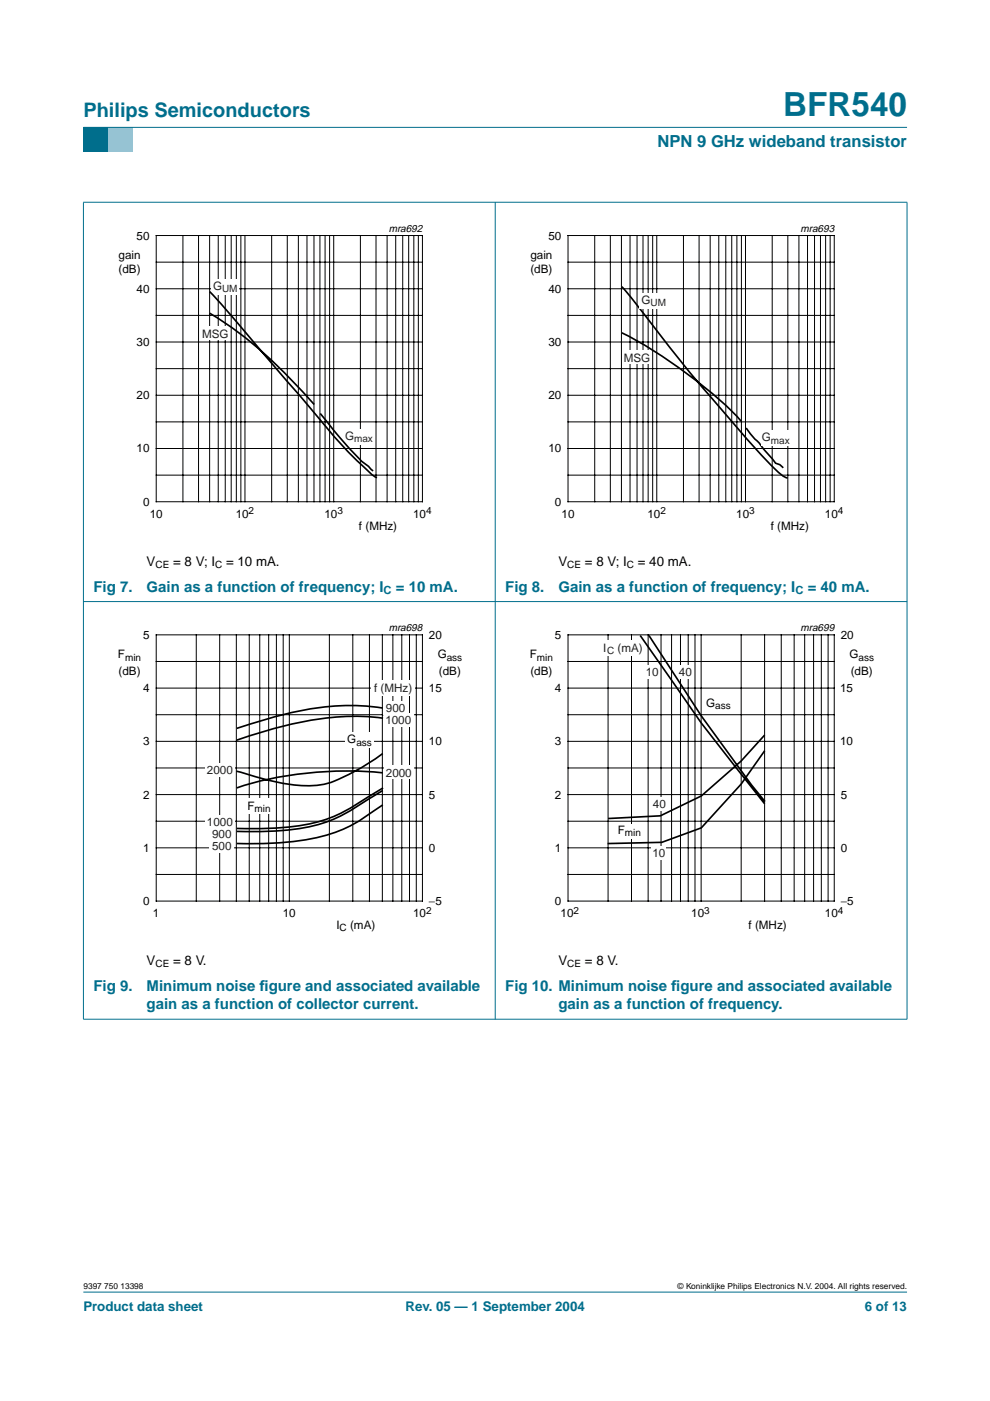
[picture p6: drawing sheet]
<svg xmlns="http://www.w3.org/2000/svg" width="210mm" height="297mm" viewBox="0 0 210 297" stroke-linecap="round" stroke-linejoin="round" font-family="sans-serif">
<path d="M17.7 273.9h174.6z" fill="#006e8c" stroke="#006e8c" stroke-width=".21"/>
<path d="M17.7 27h5.3v5.3h-5.3z" fill-rule="evenodd" fill="#006e8c"/>
<path d="M23 27h5.3v5.3h-5.3z" fill-rule="evenodd" fill="#96c4d6"/>
<g fill="#006e8c" stroke="#006e8c" stroke-width=".21">
<path d="M17.7 27h174.6z"/>
<path d="M17.7 42.9v173.2z"/>
<path d="M105 42.8v173.3z"/>
<path d="M192.3 42.9v173.2z"/>
<path d="M17.6 42.9h174.8z"/>
<path d="M17.6 127.5h174.8z"/>
<path d="M17.6 216.1h174.8z"/>
</g>
<path d="M20.4 47.1h81.9v66.3h-81.9z" fill="none" stroke="#fff" stroke-width=".21"/>
<g fill="none" stroke="#000" stroke-width=".21">
<path d="M33.1 49.9h56.5v56.5h-56.5zM33.1 55.6h56.5M38.8 49.9v56.5M42.1 49.9v56.5M44.4 49.9v56.5M46.3 49.9v56.5M47.8 49.9v56.5M49 49.9v56.5M50.1 49.9v56.5M51.1 49.9v56.5M51.9 49.9v56.5M57.6 49.9v56.5"/>
<path d="M60.9 49.9v56.5M63.3 49.9v56.5M65.1 49.9v56.5M66.6 49.9v56.5M67.8 49.9v56.5M68.9 49.9v56.5M69.9 49.9v56.5M70.8 49.9v56.5M76.4 49.9v56.5M79.7 49.9v56.5M82.1 49.9v56.5M83.9 49.9v56.5"/>
<path d="M85.4 49.9v56.5M86.6 49.9v56.5M87.7 49.9v56.5M88.7 49.9v56.5M33.1 66.9h56.5M33.1 78.2h56.5M33.1 61.2h56.5M33.1 72.5h56.5M33.1 89.4h56.5M33.1 83.8h56.5M33.1 95.1h56.5M33.1 100.7h56.5"/>
</g>
<g fill="#fff">
<path d="M44.7 59.1h6v3.3h-6z"/>
<path d="M73.1 91h5.9v3.2h-5.9z"/>
<path d="M42.6 69.2h5.9v2.8h-5.9z"/>
</g>
<path d="M44.5 61.8l3.2 3.6 15.7 18.3a150.9 150.9 0 0 0 14.8 16.3l.9 .8 .8 .5M44.5 66.4a93.6 93.6 0 0 1 22.1 19.4M131.8 60.8l1.2 1.2a480.1 480.1 0 0 0 20.1 25l4.4 5.1a64.3 64.3 0 0 0 8.7 8.9l.8 .4M131.8 70.6a102.9 102.9 0 0 1 24.5 17.8l.8 .9M67.9 87.7l6.2 7.5 2.6 2.6 1.5 1.1 .9 .9M158.2 90.8l1.7 2.1a9.7 9.7 0 0 1 2.4 2.7l2.1 2.6 .9 .3 .8 .7" fill="none" stroke="#000" stroke-width=".35"/>
<path d="M107.7 47.1h81.9v66.3h-81.9z" fill="none" stroke="#fff" stroke-width=".21"/>
<g fill="none" stroke="#000" stroke-width=".21">
<path d="M120.4 49.9h56.5v56.5h-56.5zM120.4 55.6h56.5M126.1 49.9v56.5M129.4 49.9v56.5M131.8 49.9v56.5M133.6 49.9v56.5M135.1 49.9v56.5M136.3 49.9v56.5M137.4 49.9v56.5M138.4 49.9v56.5M139.2 49.9v56.5M144.9 49.9v56.5"/>
<path d="M148.2 49.9v56.5M150.6 49.9v56.5M152.4 49.9v56.5M153.9 49.9v56.5M155.1 49.9v56.5M156.2 49.9v56.5M157.2 49.9v56.5M158.1 49.9v56.5M163.7 49.9v56.5M167 49.9v56.5M169.4 49.9v56.5M171.2 49.9v56.5"/>
<path d="M172.7 49.9v56.5M174 49.9v56.5M175.1 49.9v56.5M176 49.9v56.5M120.4 66.9h56.5M120.4 78.2h56.5M120.4 61.2h56.5M120.4 72.5h56.5M120.4 89.4h56.5M120.4 83.8h56.5M120.4 95.1h56.5M120.4 100.7h56.5"/>
</g>
<g fill="#fff">
<path d="M135.6 62.2h5.9v3.2h-5.9z"/>
<path d="M161.5 91.3h5.9v3.2h-5.9z"/>
<path d="M132 74.3h6v2.8h-6z"/>
</g>
<path d="M20.4 131.8h81.9v66.3h-81.9z" fill="none" stroke="#fff" stroke-width=".21"/>
<g fill="none" stroke="#000" stroke-width=".21">
<path d="M33.1 134.6h56.5v56.4h-56.5zM41.6 134.6v56.4M46.6 134.6v56.4M50.1 134.6v56.4M52.8 134.6v56.4M55.1 134.6v56.4M57 134.6v56.4M58.6 134.6v56.4M60 134.6v56.4M61.3 134.6v56.4M69.8 134.6v56.4M74.8 134.6v56.4"/>
<path d="M78.3 134.6v56.4M81.1 134.6v56.4M83.3 134.6v56.4M85.2 134.6v56.4M86.8 134.6v56.4M88.3 134.6v56.4M33.1 140.2h56.5M33.1 151.5h56.5M33.1 145.9h56.5M33.1 157.2h56.5M33.1 162.8h56.5M33.1 174.1h56.5"/>
<path d="M33.1 168.5h56.5M33.1 179.8h56.5M33.1 185.4h56.5"/>
</g>
<path d="M81.2 150.1a57 57 0 0 0-25.5 2.6l-5.5 1.7M81.2 159.8a44.2 44.2 0 0 1-11.9 6.3 29.8 29.8 0 0 1-14.7-1.3l-4.5-1.3M81.2 152.3a58.8 58.8 0 0 0-24.1 2.5l-6.9 2.1M81.2 163.9a77 77 0 0 0-31 3.1M81.2 167.6l-1.4 .8a52.8 52.8 0 0 1-11.3 6.1 54.9 54.9 0 0 1-18.3 1.8M81.2 170.7a38.5 38.5 0 0 1-12.5 6.5 62.8 62.8 0 0 1-18.5 1.6M81.2 167l-1.4 .9a52 52 0 0 1-11.2 6 55.8 55.8 0 0 1-18.4 1.7" fill="none" stroke="#000" stroke-width=".35"/>
<g fill="#fff">
<path d="M51.8 169.3h5.7v3.3h-5.7z"/>
<path d="M73.1 155.2h6.1v3.3h-6.1z"/>
<path d="M81.3 148.6h5.3v2.9h-5.3z"/>
<path d="M44.4 175.4h5.3v2.9h-5.3z"/>
<path d="M44.4 177.9h5.3v2.9h-5.3z"/>
<path d="M81.5 151.2h6.3v2.9h-6.3z"/>
<path d="M43.5 172.9h6.3v2.8h-6.3z"/>
<path d="M81.4 162.3h6.3v2.9h-6.3z"/>
<path d="M43.5 161.7h6.2v2.9h-6.2z"/>
<path d="M78.6 144.2h9.2v3.3h-9.2z"/>
</g>
<path d="M107.7 131.8h81.9v66.3h-81.9z" fill="none" stroke="#fff" stroke-width=".21"/>
<g fill="none" stroke="#000" stroke-width=".21">
<path d="M120.4 134.6h56.5v56.4h-56.5zM128.9 134.6v56.4M133.9 134.6v56.4M137.4 134.6v56.4M140.2 134.6v56.4M142.4 134.6v56.4M144.3 134.6v56.4M145.9 134.6v56.4M147.4 134.6v56.4M148.7 134.6v56.4M157.1 134.6v56.4M162.1 134.6v56.4"/>
<path d="M165.6 134.6v56.4M168.4 134.6v56.4M170.6 134.6v56.4M172.5 134.6v56.4M174.1 134.6v56.4M175.6 134.6v56.4M120.4 140.2h56.5M120.4 151.5h56.5M120.4 145.9h56.5M120.4 157.2h56.5M120.4 162.8h56.5M120.4 174.1h56.5"/>
<path d="M120.4 168.5h56.5M120.4 179.8h56.5M120.4 185.4h56.5"/>
</g>
<g fill="#fff">
<path d="M136.5 141h3.3v2.9h-3.3z"/>
<path d="M143.2 141h3.8v2.9h-3.8z"/>
<path d="M138.2 179.4h3.1v2.9h-3.1z"/>
<path d="M138 169.1h3.5v2.8h-3.5z"/>
<path d="M127.4 135.8h7.4v3.3h-7.4z"/>
</g>
<path d="M135.7 134.7l2.4 3.4a352.5 352.5 0 0 0 16 22.2l8 10.1M137.6 134.7l11.1 17.1 10.6 14.6 2.9 3.5M162.1 159.2l-5 7.1-8.4 9.2-8.4 3.1-11.5 .3M162.1 155.9l-5 5.5-8.4 7.4-8.7 4.2-11.1 .5" fill="none" stroke="#000" stroke-width=".35"/>
<path d="M130.5 174.7h5.5v3.1h-5.5z" fill="#fff"/>
<text font-size="7.1" fill="#006e8c" x="166" y="24.7">BFR540</text>
<text font-size="4.2" fill="#006e8c" x="17.7" y="24.9">Philips Semiconductors</text>
<text font-size="3.5" fill="#006e8c" x="139.4" y="31.1">NPN 9 GHz wideband transistor</text>
<g font-size="3.2" fill="#006e8c">
<text x="19.8" y="125.4">Fig 7.</text>
<text x="31.1" y="125.4">Gain as a function of frequency; I</text>
<text x="83.9" y="125.4">= 10 mA.</text>
<text x="107.1" y="125.4">Fig 8.</text>
<text x="118.4" y="125.4">Gain as a function of frequency; I</text>
<text x="171.3" y="125.4">= 40 mA.</text>
<text x="19.8" y="210.1">Fig 9.</text>
<text x="31.1" y="214">gain as a function of collector current.</text>
<text x="31.1" y="210.1">Minimum noise f</text>
<text x="55" y="210.1">igure and associated available</text>
<text x="107.1" y="210.1">Fig 10. Minimum noise f</text>
<text x="118.4" y="214">gain as a function of frequency.</text>
<text x="142.3" y="210.1">igure and associated available</text>
</g>
<g font-size="2.8">
<text x="31.1" y="119.9">V</text>
<text x="36.7" y="119.9">= 8 V; I</text>
<text x="47.9" y="119.9">= 10 mA.</text>
<text x="118.4" y="119.9">V</text>
<text x="124" y="119.9">= 8 V; I</text>
<text x="135.2" y="119.9">= 40 mA.</text>
<text x="31.1" y="204.6">V</text>
<text x="36.7" y="204.6">= 8 V.</text>
<text x="118.4" y="204.6">V</text>
<text x="124" y="204.6">= 8 V.</text>
</g>
<g font-size="2.8" fill="#006e8c">
<text x="17.7" y="278">Product data sheet</text>
<text x="86" y="278">Rev. 05 — 1 September 2004</text>
<text x="183.4" y="278">6 of 13</text>
</g>
<g font-size="2.5">
<text x="29" y="50.8">50</text>
<text x="116.3" y="50.8">50</text>
<text x="25.1" y="54.9">gain</text>
<text x="25.1" y="57.9">(dB)</text>
<text x="112.5" y="54.9">gain</text>
<text x="112.5" y="57.9">(dB)</text>
<text x="29" y="62.1">40</text>
<text x="116.3" y="62.1">40</text>
<text x="29" y="73.4">30</text>
<text x="116.3" y="73.4">30</text>
<text x="29" y="84.6">20</text>
<text x="116.3" y="84.6">20</text>
<text x="29" y="95.9">10</text>
<text x="116.3" y="95.9">10</text>
<text x="30.3" y="107.2">0</text>
<text x="117.6" y="107.2">0</text>
<text x="31.7" y="109.8">10</text>
<text x="50" y="109.8">10</text>
<text x="68.8" y="109.8">10</text>
<text x="76.1" y="112.3">f (MHz)</text>
<text x="87.6" y="109.8">10</text>
<text x="119.1" y="109.8">10</text>
<text x="137.3" y="109.8">10</text>
<text x="156.1" y="109.8">10</text>
<text x="163.4" y="112.3">f (MHz)</text>
<text x="174.9" y="109.8">10</text>
<text x="30.3" y="135.4">5</text>
<text x="91" y="135.4">20</text>
<text x="117.7" y="135.4">5</text>
<text x="178.3" y="135.4">20</text>
<text x="25" y="139.6">F</text>
<text x="25.1" y="143.1">(dB)</text>
<text x="92.8" y="139.6">G</text>
<text x="93.1" y="143.1">(dB)</text>
<text x="112.3" y="139.6">F</text>
<text x="112.5" y="143.1">(dB)</text>
<text x="180.1" y="139.6">G</text>
<text x="180.4" y="143.1">(dB)</text>
<text x="30.3" y="146.7">4</text>
<text x="91" y="146.7">15</text>
<text x="117.7" y="146.7">4</text>
<text x="149.7" y="149.8">G</text>
<text x="178.1" y="146.7">15</text>
<text x="30.3" y="158">3</text>
<text x="73.6" y="157.6">G</text>
<text x="91" y="158">10</text>
<text x="117.7" y="158">3</text>
<text x="178.1" y="158">10</text>
<text x="30.3" y="169.3">2</text>
<text x="52.5" y="171.7">F</text>
<text x="91" y="169.3">5</text>
<text x="117.7" y="169.3">2</text>
<text x="178.3" y="169.3">5</text>
<text x="131" y="176.8">F</text>
<text x="30.3" y="180.6">1</text>
<text x="91" y="180.6">0</text>
<text x="117.7" y="180.6">1</text>
<text x="178.3" y="180.6">0</text>
<text x="30.3" y="191.9">0</text>
<text x="91" y="191.9">−5</text>
<text x="117.7" y="191.9">0</text>
<text x="178.3" y="191.9">−5</text>
<text x="32.4" y="194.4">1</text>
<text x="60" y="194.4">10</text>
<text x="71.3" y="197">I</text>
<text x="74.2" y="197">(mA)</text>
<text x="87.6" y="194.4">10</text>
<text x="118.9" y="194.4">10</text>
<text x="146.6" y="194.4">10</text>
<text x="158.7" y="197">f (MHz)</text>
<text x="174.9" y="194.4">10</text>
</g>
<g font-size="2.5" fill="#231f20">
<text x="45.2" y="61.4">G</text>
<text x="136" y="64.5">G</text>
<text x="42.8" y="71.6">MSG</text>
<text x="132.3" y="76.6">MSG</text>
<text x="73.2" y="93.3">G</text>
<text x="161.5" y="93.6">G</text>
<text x="127.9" y="138.3">I</text>
<text x="130.9" y="138.3">(mA)</text>
<text x="136.9" y="143.4">10</text>
<text x="143.9" y="143.4">40</text>
<text x="79.3" y="146.7">f (MHz)</text>
<text x="81.7" y="153.6">1000</text>
<text x="81.8" y="151">900</text>
<text x="43.9" y="164.1">2000</text>
<text x="81.8" y="164.6">2000</text>
<text x="138.4" y="171.4">40</text>
<text x="43.9" y="175.2">1000</text>
<text x="45" y="177.8">900</text>
<text x="45" y="180.3">500</text>
<text x="138.3" y="181.8">10</text>
</g>
<g font-size="2.4" fill="#006e8c">
<text x="81.3" y="126">C</text>
<text x="168.7" y="126">C</text>
</g>
<g font-size="2.2">
<text x="82.4" y="49.1">mra692</text>
<text x="169.7" y="49.1">mra693</text>
<text x="82.4" y="133.8">mra698</text>
<text x="169.7" y="133.8">mra699</text>
</g>
<g font-size="2.1" fill="#231f20">
<text x="47.1" y="61.9">UM</text>
<text x="137.9" y="65">UM</text>
<text x="75.1" y="93.8">max</text>
<text x="163.5" y="94.1">max</text>
<text x="128.7" y="138.7">C</text>
</g>
<g font-size="2.1">
<text x="52.7" y="109">2</text>
<text x="71.5" y="109">3</text>
<text x="90.4" y="109">4</text>
<text x="140" y="109">2</text>
<text x="158.8" y="109">3</text>
<text x="177.7" y="109">4</text>
<text x="33" y="120.4">CE</text>
<text x="45.6" y="120.4">C</text>
<text x="120.3" y="120.4">CE</text>
<text x="132.9" y="120.4">C</text>
<text x="26.5" y="140.1">min</text>
<text x="94.7" y="140.1">ass</text>
<text x="113.8" y="140.1">min</text>
<text x="182" y="140.1">ass</text>
<text x="151.7" y="150.3">ass</text>
<text x="75.6" y="158.1">ass</text>
<text x="54" y="172.2">min</text>
<text x="132.5" y="177.3">min</text>
<text x="72" y="197.5">C</text>
<text x="90.4" y="193.7">2</text>
<text x="121.6" y="193.7">2</text>
<text x="149.3" y="193.7">3</text>
<text x="177.7" y="193.7">4</text>
<text x="33" y="205.1">CE</text>
<text x="120.3" y="205.1">CE</text>
</g>
<g font-size="1.8">
<text x="17.7" y="273.4">9397 750 13398</text>
<text x="143.7" y="273.4">© Koninklijke Philips Electronics N.V. 2004. All rights reserved.</text>
</g>
</svg>
